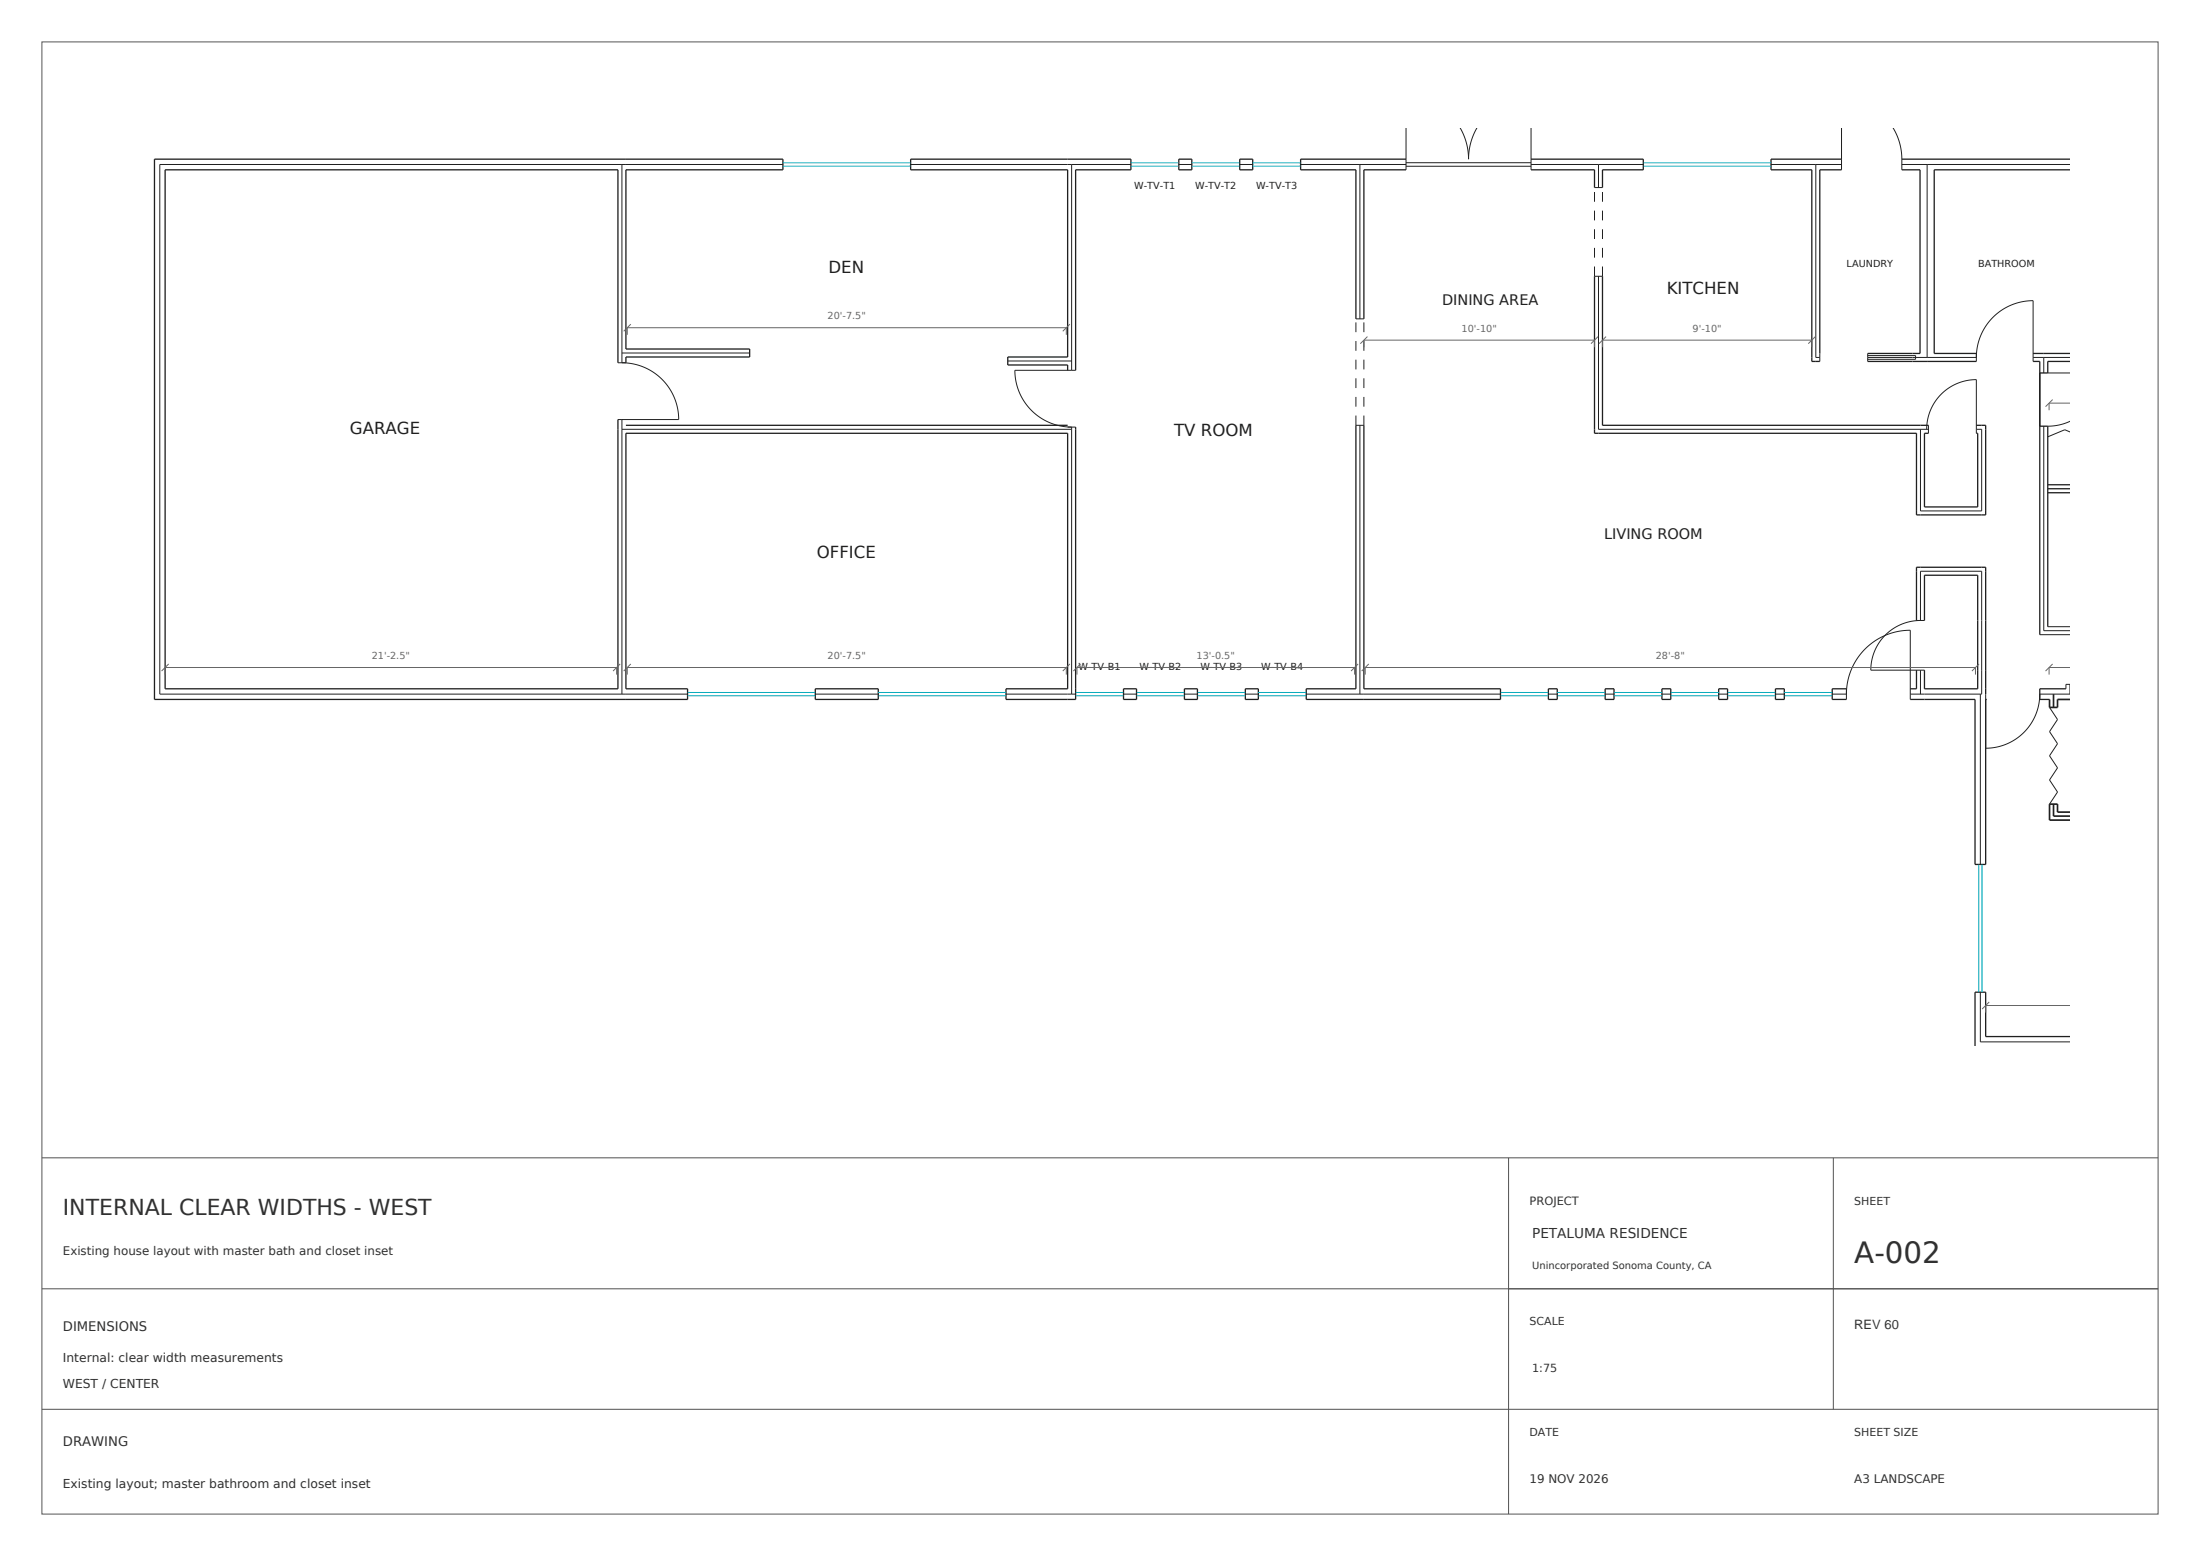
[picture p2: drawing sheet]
<svg xmlns="http://www.w3.org/2000/svg" width="420mm" height="297mm" viewBox="0 0 420 297" stroke-linecap="round" stroke-linejoin="round" font-family="sans-serif">
<g fill="none" stroke="#202020" stroke-width=".25">
<path d="M225 30.4h2.5v2h-2.5zM236.7 30.4h2.5v2h-2.5zM268.4 30.4h-20.1v2h10.6v28.5M268.4 32.4h-8v28.5M292.3 32.4h12.1v3.4M292.3 30.4h21.4v2h-7.8v3.4M351.6 32.4h-4.2v35.1M351.6 30.4h-13.5v2h7.8v36.6h1.5M363.1 32.4h3.5v35.1h-10M363.1 30.4h32M395.1 32.4h-25.8v35.1h8M304.4 52.7v30h61.5v15.6h13.2v-17.1h-1.8"/>
<path d="M305.9 52.7v28.5h62.3M118 69.2v-36.8h-86.5v99.1h86.5v-51.4M119.5 69.2v-1.1h23.6v-1.5h-23.6v-34.2h30v-2h-120v103.1h101.8v-2h-11.8v-48.8h84.3v48.8h-11.7v2h13.2v-52M203.8 70.7v-1h-11.4v-1.6h11.4v-35.7h-30v-2h42.1v2h-10.6v38.3M356.6 69h20.7M388.1 69h1.3v52.1M388.1 67.5h7M395.1 69h-4.2v2.2h-1.5M119.5 81.2h84.3M258.9 81.2v50.3h-9.5v2h37.1v-2h-26.1v-50.3M368.2 82.7h-.8v14.1h10.2v-14.1h-.3M389.4 81.4h1.5v38.2"/>
<path d="M390.9 92.5h4.2M390.9 93.3h4.2M390.9 94.1h4.2M365.9 118.4v-10.1h13.2v24.2M367.4 118.4v-8.6h10.2v21.7h-10.2v-3.6M155.6 131.5h12.1v2h-12.1zM214.5 131.5h2.5v2h-2.5zM226.1 131.5h2.5v2h-2.5zM237.7 131.5h2.5v2h-2.5zM295.6 131.5h1.7v2h-1.7zM306.4 131.5h1.7v2h-1.7zM317.3 131.5h1.7v2h-1.7z"/>
<path d="M328.1 131.5h1.7v2h-1.7zM338.9 131.5h1.7v2h-1.7zM352.5 131.5h-2.7v2h2.7M364.7 133.5h12.3v31.5h2.1v-31.5M365.9 127.9v3.6h-1.2M379.1 133.5h.1M394.4 131.5h-5v2h1.9M395.1 197.9h-16v-8.5h-2.1v10.1"/>
</g>
<g fill="none" stroke="#202020" stroke-width=".19">
<path d="M118.7 31.4v37.8a10.8 10.8 0 0 1 10.9 10.9h-11.6M149.5 31.4h-119v101.1h100.8M173.8 31.4h42.1M204.6 31.4v39.3M225 31.4h2.5M236.7 31.4h2.5M248.3 31.4h20.1M259.6 31.4v29.5M268.4 24.4v8M268.4 31.1h23.9M268.4 31.7h23.9M278.8 24.4a11.9 11.9 0 0 1 1.6 6 11.9 11.9 0 0 1 1.5-6"/>
<path d="M292.3 31.4h21.4M292.3 24.4v8M304.4 35.8h1.5M304.4 36.6v1.9M305.2 31.4v4.4M305.9 36.6v1.9M338.1 31.4h13.5M346.7 31.4v36.8h.7M351.6 24.4v8M361.4 24.4a11.5 11.5 0 0 1 1.7 6v2M363.1 31.4h32M367.9 31.4v36.8"/>
<path d="M304.4 50.9v1.8h1.5v-1.8M304.4 40.2v1.9M304.4 43.8v1.8M304.4 47.3v1.9M305.2 52.7v29.2h63M305.9 40.2v1.9M305.9 43.8v1.8M305.9 47.3v1.9M118 69.2h1.5M118.7 67.4h24.4M192.4 68.9h12.2M205.3 70.7h-11.6a10.8 10.8 0 0 0 10.9 10.8v51"/>
<path d="M258.9 79.3v1.9h1.5v-1.9M258.9 60.9h1.5M258.9 61.5v1.9M258.9 65.1v1.9M258.9 68.7v1.8M258.9 72.2v1.9M258.9 75.8v1.8M260.4 61.5v1.9M260.4 65.1v1.9M260.4 68.7v1.8M260.4 72.2v1.9M260.4 75.8v1.8"/>
<path d="M347.4 67.5v1.5M356.6 68.2h20.7a10.8 10.8 0 0 1 10.8-10.8v11.6M356.6 67.5v1.5M356.6 67.9h9.1v.7h-9.1M377.3 67.5v1.5M388.1 68.2h7M390.2 68.2v3M390.9 71.2h4.2M118.7 80.1v52.4M118.7 81.9h85.9M203.8 81.5h1.5M259.6 81.2v51.3"/>
<path d="M366.6 81.9v15.6h11.7v-15.6h-1M367.8 81.9a9.5 9.5 0 0 1 9.5-9.4v10.2M368.2 81.2v1.5M390.2 81.4v39h4.9M395.1 80.5l-2.1 .6-2.1 .3M395.1 82.4l-.9-.4-3.3 1.4M365.9 118.4h1.5M390.9 119.6h4.2M155.6 132.5h12.1M192.1 132.5h13.2M214.5 132.5h2.5M226.1 132.5h2.5"/>
<path d="M237.7 132.5h2.5M249.4 132.5h37.1M295.6 132.5h1.7M306.4 132.5h1.7M317.3 132.5h1.7M328.1 132.5h1.7M338.9 132.5h1.7M349.8 132.5h2.7a12.2 12.2 0 0 1 12.2-12.2v13.2M352.5 131.5v2M366.6 127.9v4.6M367.4 127.9h-10.2a9.5 9.5 0 0 1 9.4-9.5v-9.4h11.7v23.5h-13.6M378.1 132.5v32.5"/>
<path d="M379.1 132.5v10.3a10.3 10.3 0 0 0 10.3-10.3h5.7M389.4 121.1h5.7M391.3 135l1.5 2.3-1.5 2.3 1.5 2.4-1.5 2.3 1.5 2.3-1.5 2.3 1.5 2.3-1.5 2.3M395.1 130.6h-.7v.9M378.1 189.4v9.5h17"/>
</g>
<g fill="none" stroke="#00a9ba" stroke-width=".19">
<path d="M149.5 31.1h24.3M149.5 31.7h24.3M215.9 31.1h9.1M215.9 31.7h9.1M227.5 31.1h9.2M227.5 31.7h9.2M239.2 31.1h9.1M239.2 31.7h9.1M313.7 31.1h24.4M313.7 31.7h24.4M131.3 132.8h24.3M131.3 132.2h24.3"/>
<path d="M167.7 132.8h24.4M167.7 132.2h24.4M205.3 132.8h9.2M205.3 132.2h9.2M217 132.8h9.1M217 132.2h9.1M228.6 132.8h9.1M228.6 132.2h9.1M240.2 132.8h9.2M240.2 132.2h9.2M286.5 132.8h9.1M286.5 132.2h9.1"/>
<path d="M297.3 132.8h9.1M297.3 132.2h9.1M308.1 132.8h9.2M308.1 132.2h9.2M319 132.8h9.1M319 132.2h9.1M329.8 132.8h9.1M329.8 132.2h9.1M340.6 132.8h9.2M340.6 132.2h9.2M377.8 165v24.4M378.4 165v24.4"/>
</g>
<path d="M391.3 133.5v1.5h1.5v-1.5h2.3M392 132.5v2.5M392 153.5v2.3h3.1M395.1 155h-2.3v-1.5h-1.5v3h3.8" fill="none" stroke="#202020" stroke-width=".32"/>
<path d="M31.5 128.8v-1.4h86.2v1.4M32.2 126.7l-1.4 1.4M118.4 126.7l-1.4 1.4" fill="none" stroke="#666" stroke-width=".19"/>
<path d="M70 124.1h9.3v2.2h-9.3z" fill-rule="evenodd" fill="#fff"/>
<path d="M119.7 63.9v-1.3h83.9v1.3M120.4 61.9l-1.3 1.3M204.2 61.9l-1.3 1.3" fill="none" stroke="#666" stroke-width=".19"/>
<path d="M157 59.3h9.3v2.1h-9.3z" fill-rule="evenodd" fill="#fff"/>
<path d="M119.7 128.8v-1.4h83.9v1.4M120.4 126.7l-1.3 1.4M204.2 126.7l-1.3 1.4" fill="none" stroke="#666" stroke-width=".19"/>
<path d="M157 124.1h9.3v2.2h-9.3z" fill-rule="evenodd" fill="#fff"/>
<path d="M205.6 128.8v-1.4h53v1.4M206.3 126.7l-1.4 1.4M259.3 126.7l-1.4 1.4" fill="none" stroke="#666" stroke-width=".19"/>
<path d="M227.4 124.1h9.4v2.2h-9.4z" fill-rule="evenodd" fill="#fff"/>
<path d="M391.9 76.3l-1.4 1.3M395.1 76.9h-3.9v1.4M260.6 128.8v-1.4h116.5v1.4M261.3 126.7l-1.3 1.4M377.8 126.7l-1.3 1.4M391.9 126.7l-1.4 1.4M395.1 127.4h-3.9v1.4M379.8 191.2l-1.4 1.4M395.1 191.9h-16v1.4" fill="none" stroke="#666" stroke-width=".19"/>
<path d="M315.1 124.1h7.6v2.2h-7.6z" fill-rule="evenodd" fill="#fff"/>
<path d="M260.4 66.3v-1.4h44v1.4M261.1 64.2l-1.4 1.4M305.1 64.2l-1.4 1.4" fill="none" stroke="#666" stroke-width=".19"/>
<path d="M278 61.7h8.8v2.1h-8.8z" fill-rule="evenodd" fill="#fff"/>
<path d="M305.9 66.3v-1.4h40v1.4M306.6 64.2l-1.3 1.4M346.6 64.2l-1.4 1.4" fill="none" stroke="#666" stroke-width=".19"/>
<path d="M322.1 61.7h7.6v2.1h-7.6z" fill-rule="evenodd" fill="#fff"/>
<path d="M8 8h404v281h-404z" fill="none" stroke="#555" stroke-width=".19"/>
<path d="M8 221h404M288 221v68M350 221v48M8 246h404M8 269h404" fill="none" stroke="#515151" stroke-width=".19"/>
<g fill="#fff" stroke="#fff" stroke-width=".35">
<path d="M354 251.1h9.1v2.5h-9.1z"/>
<path d="M354 250.6h8.5v3.4h-8.5z"/>
</g>
<text font-size="5.6" fill="#303030" x="354" y="241">A-002</text>
<text font-size="4.2" fill="#303030" x="12" y="232">INTERNAL CLEAR WIDTHS - WEST</text>
<g font-size="3.2" fill="#202020">
<text x="158.2" y="52.1">DEN</text>
<text x="318.2" y="56.1">KITCHEN</text>
<text x="66.8" y="82.9">GARAGE</text>
<text x="224.2" y="83.2">TV ROOM</text>
<text x="155.9" y="106.6">OFFICE</text>
</g>
<g font-size="2.8" fill="#202020">
<text x="275.3" y="58.2">DINING AREA</text>
<text x="306.2" y="102.9">LIVING ROOM</text>
</g>
<text font-size="2.6" fill="#303030" x="292.5" y="236.3">PETALUMA RESIDENCE</text>
<g font-size="2.5" fill="#303030">
<text x="12" y="254">DIMENSIONS</text>
<text x="12" y="276">DRAWING</text>
</g>
<text font-size="2.5" fill="#333" x="354" y="253.6">REV 60</text>
<g font-size="2.4" fill="#303030">
<text x="12" y="260">Internal: clear width measurements</text>
<text x="12" y="265">WEST / CENTER</text>
<text x="12" y="284">Existing layout; master bathroom and closet inset</text>
</g>
<g font-size="2.3" fill="#303030">
<text x="12" y="239.5">Existing house layout with master bath and closet inset</text>
<text x="292" y="283">19 NOV 2026</text>
<text x="354" y="283">A3 LANDSCAPE</text>
</g>
<text font-size="2.2" fill="#303030" x="292" y="230">PROJECT</text>
<g font-size="2.1" fill="#303030">
<text x="354" y="230">SHEET</text>
<text x="292" y="253">SCALE</text>
<text x="292.5" y="261.9">1:75</text>
<text x="292" y="274">DATE</text>
<text x="354" y="274">SHEET SIZE</text>
</g>
<g font-size="1.9" fill="#202020">
<text x="216.5" y="36.1">W-TV-T1</text>
<text x="228.2" y="36.1">W-TV-T2</text>
<text x="239.8" y="36.1">W-TV-T3</text>
<text x="352.5" y="51">LAUNDRY</text>
<text x="377.6" y="51">BATHROOM</text>
<text x="205.9" y="127.9">W-TV-B1</text>
<text x="217.5" y="127.9">W-TV-B2</text>
<text x="229.2" y="127.9">W-TV-B3</text>
<text x="240.8" y="127.9">W-TV-B4</text>
</g>
<g font-size="1.9" fill="#666">
<text x="158" y="61">20'-7.5&quot;</text>
<text x="279" y="63.3">10'-10&quot;</text>
<text x="323.1" y="63.3">9'-10&quot;</text>
<text x="71" y="125.8">21'-2.5&quot;</text>
<text x="158" y="125.8">20'-7.5&quot;</text>
<text x="228.4" y="125.8">13'-0.5&quot;</text>
<text x="316.1" y="125.8">28'-8&quot;</text>
</g>
<text font-size="1.9" fill="#303030" x="292.5" y="242.3">Unincorporated Sonoma County, CA</text>
</svg>
